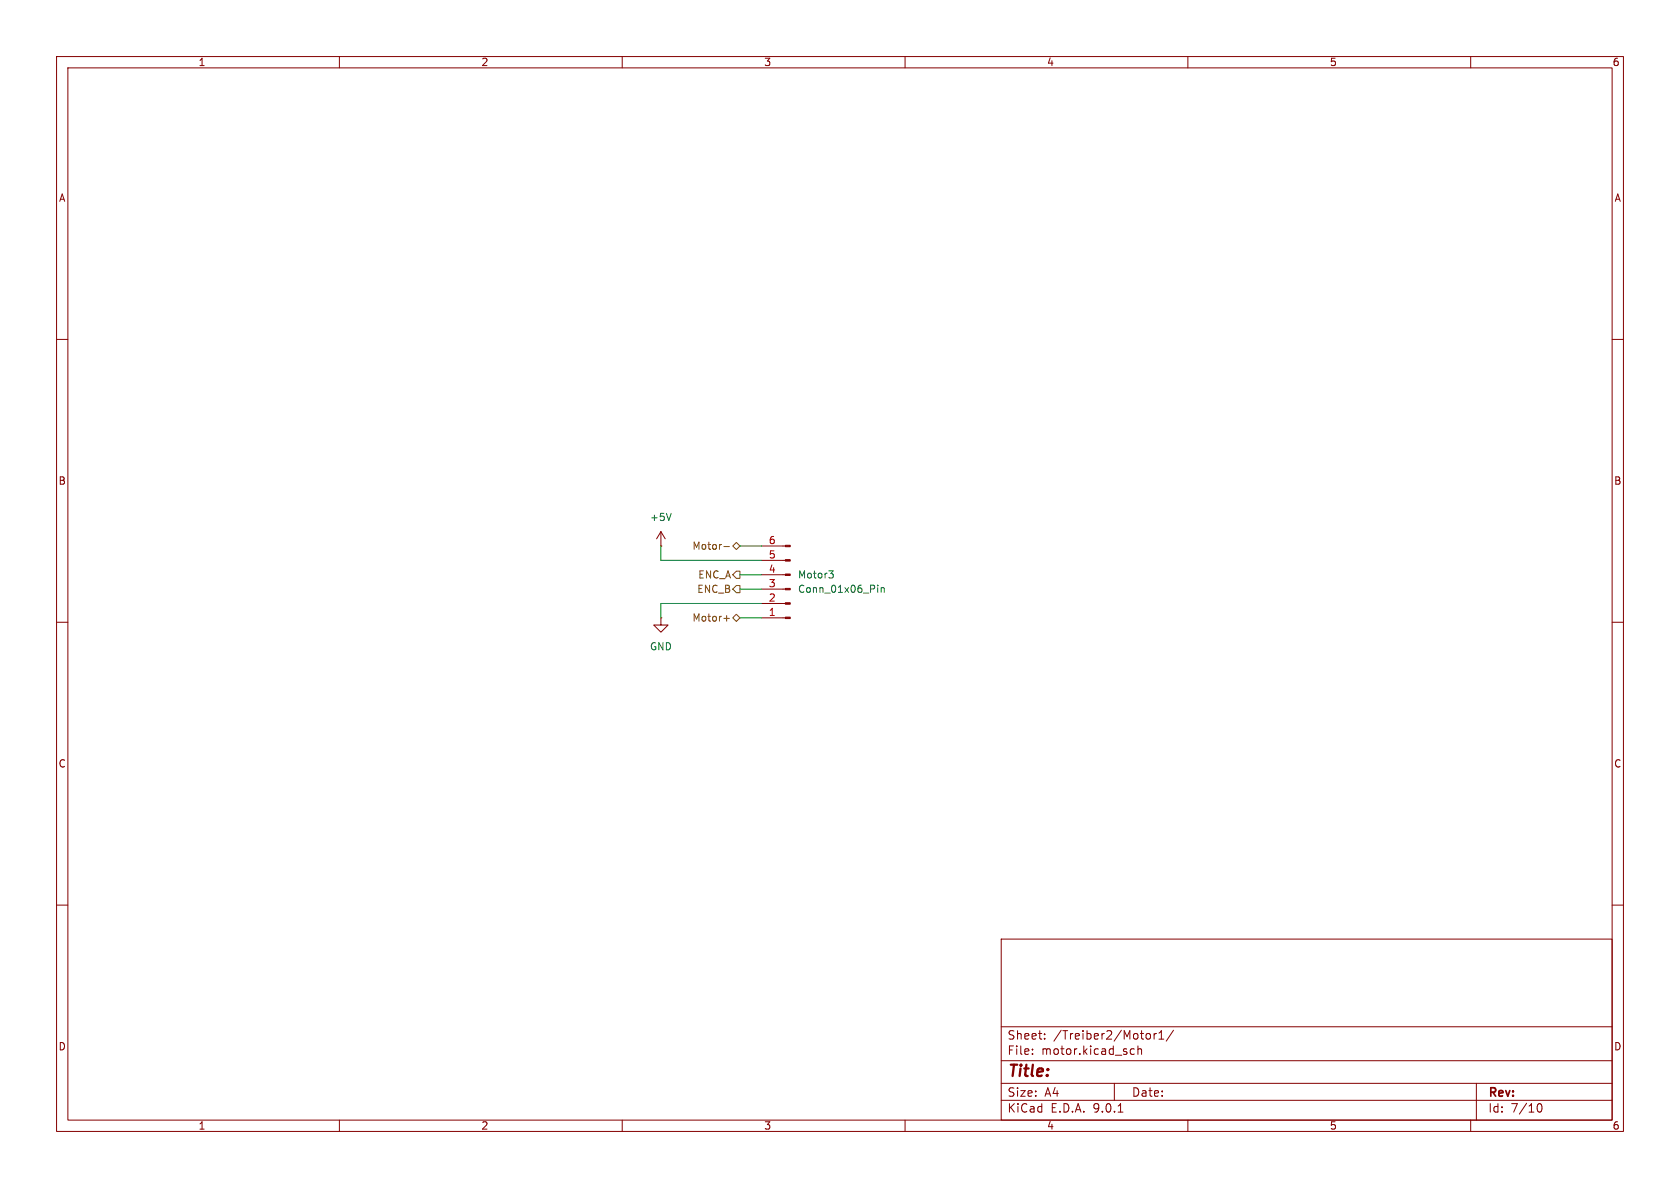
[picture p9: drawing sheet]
<svg xmlns="http://www.w3.org/2000/svg" width="297mm" height="210mm" viewBox="0 0 297 210" stroke-linecap="round" stroke-linejoin="round" font-family="sans-serif">
<g fill="none" stroke="#840000" stroke-width=".18">
<path d="M10 10h277v190h-277zM12 12h273v186h-273zM60 10v2M110 10v2M160 10v2M210 10v2M260 10v2M10 60h2M285 60h2M116.8 96.5h.1M116.8 94l-.7 1.3M116.8 94l.8 1.3"/>
<path d="M116.8 94v2.5M134.6 99.1h4.2M134.6 96.5h4.2M10 110h2M116.8 109.2v1.3h1.3l-1.3 1.3-1.2-1.3h1.2M116.8 109.2h.1M134.6 109.2h4.2M134.6 106.7h4.2M134.6 104.1h4.2M134.6 101.6h4.2M285 110h2M10 160h2"/>
<path d="M177 166h108v32h-108zM285 160h2M60 198v2M110 198v2M160 198v2M177 194.5h108M177 191.5h108M177 187.5h108M177 181.5h108M182.5 186.3v.1M182.5 185.5v.1M184.7 183.6v.1"/>
<path d="M184.7 182.8v.1M197 191.5v3M197.7 196.6h.8M199.9 186.3l.2 .1 .4-.1M200.5 185.5l-.4-.1-.2 .1M201.2 185.5l.2-.1 .3 .1 .1 .9M201.2 184.9v1.5M202.9 182.7l.3 .1 .2 .2-.1 .6-.4 .1M204 182.7v1M204.5 182.7l-.3 .1-.2 .2M204.9 183.7h.8M204.9 182.6l.4-.4v1.5"/>
<path d="M207.5 182.1l-1.3 2M210 198v2M260 198v2M261 191.5v6.5M271.7 195.7l.2-.5 .2-.1a.81 .81 0 0 1 .6 .6 .81 .81 0 0 1-.3 .8h-.4l-.3-.5"/>
</g>
<g fill="#840000" stroke="#840000" stroke-width=".18">
<path d="M138.8 109.1h.9v.2h-.9z"/>
<path d="M138.8 106.6h.9v.2h-.9z"/>
<path d="M138.8 104h.9v.3h-.9z"/>
<path d="M138.8 101.5h.9v.2h-.9z"/>
<path d="M138.8 98.9h.9v.3h-.9z"/>
<path d="M138.8 96.4h.9v.2h-.9z"/>
</g>
<path d="M118.7 90.7l-.5 1.3M146.5 100.9h.8l-.4 .5 .3 .1 .1 .4-.2 .3h-.4M155.2 103.4v.2M155.2 103.9v.8M155.8 103.9v.8M155.8 104l.2-.1h.3v.8" fill="none" stroke="#006464" stroke-width=".18"/>
<path d="M128 96.6h.9M129.5 96.5l.7-.6 .6 .6-.6 .7zM128 109.3h.9M128.5 108.8v1M129.5 109.2l.7-.6 .6 .6-.6 .7zM130.2 101h.6v1.2h-.6l-.7-.6zM130.2 103.5h.6v1.3h-.6l-.7-.7z" fill="none" stroke="#725600" stroke-width=".18"/>
<path d="M116.8 96.5v2.6h17.8M130.8 96.5h3.8M130.8 109.2h3.8M130.8 104.1h3.8M130.8 101.6h3.8M134.6 106.7h-17.8v2.5" fill="none" stroke="#009600" stroke-width=".18"/>
<text font-size="2.8" fill="#840000" x="178" y="190.9">Title:</text>
<g font-size="2.1" fill="#840000">
<text x="178" y="184">Sheet:</text>
<text x="186.2" y="184">/Treiber2/Motor1/</text>
<text x="178" y="186.7">File:</text>
<text x="184.1" y="186.7">motor.kicad_sch</text>
<text x="178" y="196.9">KiCad</text>
<text x="178" y="194.1">Size:</text>
<text x="184.7" y="194.1">A4</text>
<text x="185.7" y="196.9">E.D.A.</text>
<text x="193.3" y="196.9">9.0.1</text>
<text x="200" y="194.1">Date:</text>
<text x="263" y="194.3">Rev:</text>
<text x="263" y="196.9">Id:</text>
<text x="267.1" y="196.9">7/10</text>
</g>
<g font-size="1.8" fill="#840000">
<text x="35" y="11.9">1</text>
<text x="85" y="11.9">2</text>
<text x="135" y="11.9">3</text>
<text x="185" y="11.9">4</text>
<text x="235" y="11.9">5</text>
<text x="285" y="11.9">6</text>
<text x="10.3" y="35.9">A</text>
<text x="285.3" y="35.9">A</text>
<text x="10.3" y="85.9">B</text>
<text x="285.3" y="85.9">B</text>
<text x="10.3" y="135.9">C</text>
<text x="285.3" y="135.9">C</text>
<text x="10.3" y="185.9">D</text>
<text x="285.3" y="185.9">D</text>
<text x="35" y="199.9">1</text>
<text x="85" y="199.9">2</text>
<text x="135" y="199.9">3</text>
<text x="185" y="199.9">4</text>
<text x="235" y="199.9">5</text>
<text x="285" y="199.9">6</text>
</g>
<g font-size="1.8" fill="#006464">
<text x="114.8" y="92.3">+5V</text>
<text x="141" y="105">Conn_01x06_Pin</text>
<text x="141" y="102.5">Motor3</text>
<text x="114.8" y="115.2">GND</text>
</g>
<g font-size="1.8" fill="#725600">
<text x="122.3" y="97.4">Motor-</text>
<text x="123.2" y="105">ENC_B</text>
<text x="123.3" y="102.5">ENC_A</text>
<text x="122.3" y="110.1">Motor+</text>
</g>
<g font-size="1.8" fill="#a90000">
<text x="135.8" y="101.3">4</text>
<text x="135.8" y="98.8">5</text>
<text x="135.8" y="96.3">6</text>
<text x="135.8" y="106.4">2</text>
<text x="135.8" y="103.9">3</text>
<text x="135.8" y="109">1</text>
</g>
</svg>
